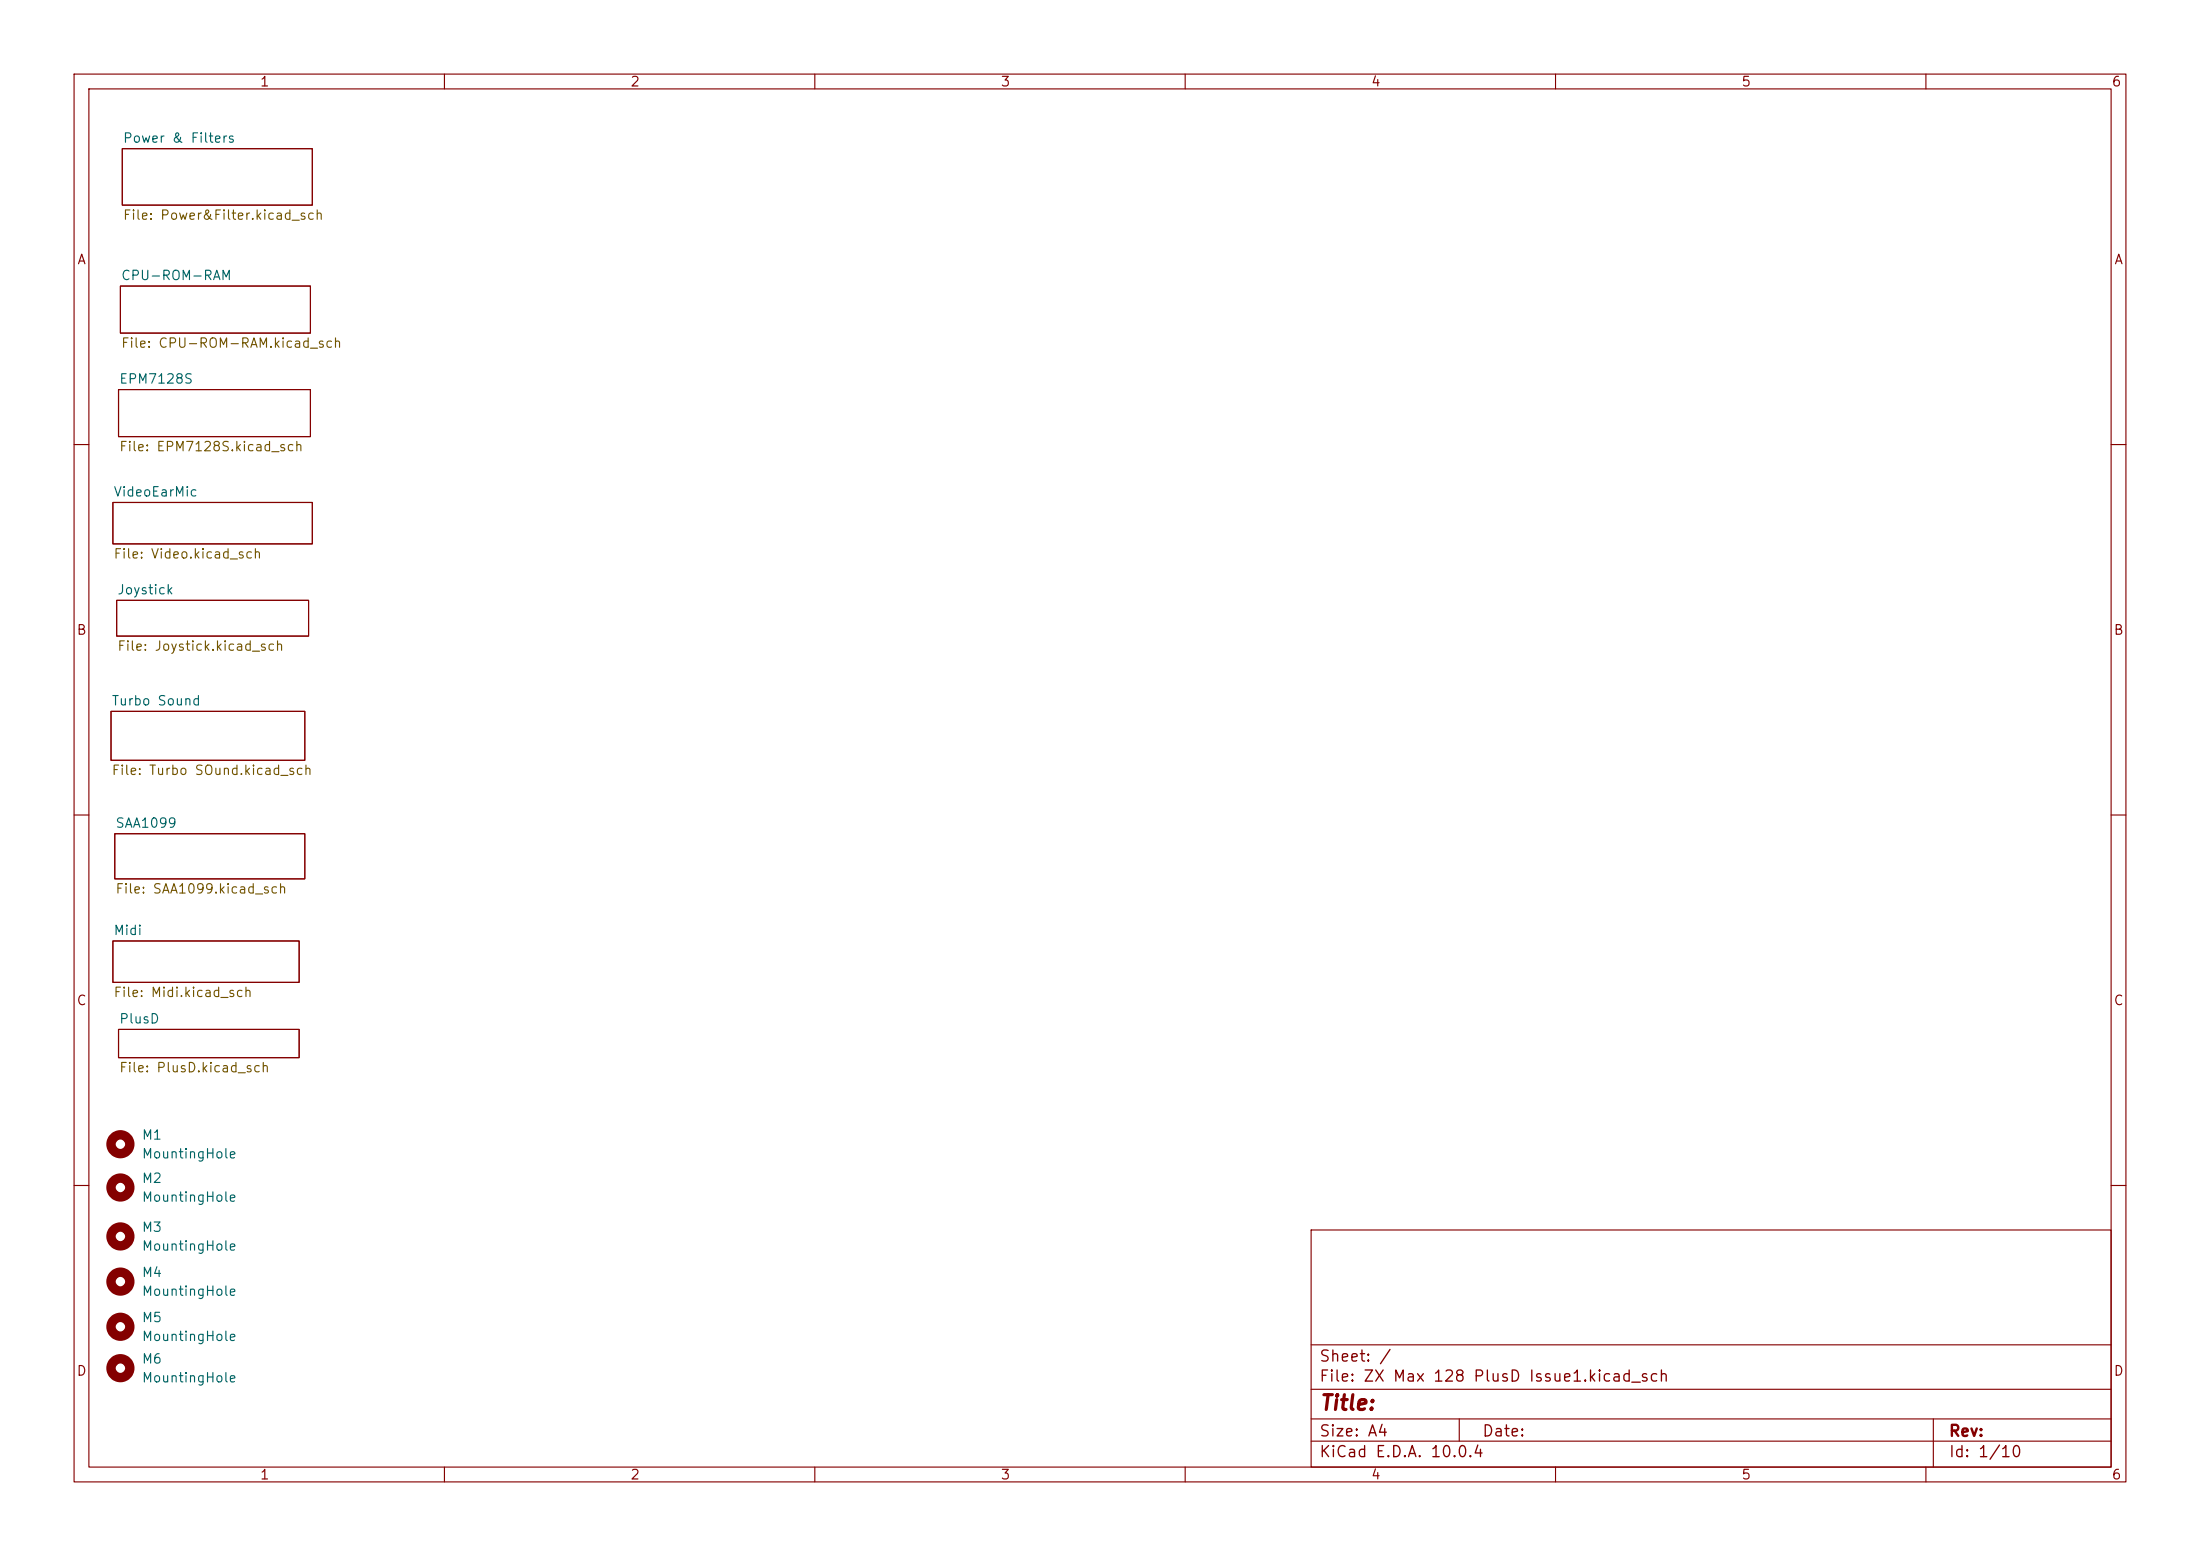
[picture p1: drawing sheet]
<svg xmlns="http://www.w3.org/2000/svg" width="297mm" height="210mm" viewBox="0 0 297 210" stroke-linecap="round" stroke-linejoin="round" font-family="sans-serif">
<g fill="none" stroke="#840000" stroke-width=".15">
<path d="M10 10h277v190h-277zM12 12h273v186h-273zM60 10v2M110 10v2M160 10v2M210 10v2M260 10v2M16.3 38.6h25.6v6.4h-25.6zM16.5 20.1h25.7v7.6h-25.7zM16 52.6h25.9v6.3h-25.9zM10 60h2M15.2 67.8h27v5.6h-27z"/>
<path d="M285 60h2M15 96h26.1v6.6h-26.1zM15.7 81h26v4.9h-26zM10 110h2M15.5 112.5h25.6v6.1h-25.6zM285 110h2M15.2 127h25.2v5.6h-25.2zM16 138.9h24.4v3.8h-24.4zM10 160h2M177 166h108v32h-108zM285 160h2M60 198v2"/>
<path d="M110 198v2M160 198v2M177 194.5h108M177 191.5h108M177 187.5h108M177 181.5h108M197 191.5v3M210 198v2M260 198v2M261 191.5v6.5"/>
</g>
<g fill="none" stroke="#840000" stroke-width="1.3">
<circle cx="16.3" cy="154.4" r="1.27"/>
<circle cx="16.3" cy="173" r="1.27"/>
<circle cx="16.3" cy="166.9" r="1.27"/>
<circle cx="16.3" cy="179.1" r="1.27"/>
<circle cx="16.3" cy="160.3" r="1.27"/>
<circle cx="16.3" cy="184.7" r="1.27"/>
</g>
<text font-size="2" fill="#840000" x="178" y="190.8">Title:</text>
<g font-size="1.5" fill="#840000">
<text x="178" y="184.2">Sheet: /</text>
<text x="178" y="186.9">File: ZX Max 128 PlusD Issue1.kicad_sch</text>
<text x="178" y="197.1">KiCad E.D.A. 10.0.4</text>
<text x="178" y="194.3">Size: A4</text>
<text x="200" y="194.3">Date:</text>
<text x="263" y="194.3">Rev:</text>
<text x="263" y="197.1">Id: 1/10</text>
</g>
<g font-size="1.3" fill="#840000">
<text x="35" y="12">1</text>
<text x="85" y="12">2</text>
<text x="135" y="12">3</text>
<text x="185" y="12">4</text>
<text x="235" y="12">5</text>
<text x="285" y="12">6</text>
<text x="10.3" y="36">A</text>
<text x="285.3" y="36">A</text>
<text x="10.3" y="86">B</text>
<text x="285.3" y="86">B</text>
<text x="10.3" y="136">C</text>
<text x="285.3" y="136">C</text>
<text x="10.3" y="186">D</text>
<text x="285.3" y="186">D</text>
<text x="35" y="200">1</text>
<text x="85" y="200">2</text>
<text x="135" y="200">3</text>
<text x="185" y="200">4</text>
<text x="235" y="200">5</text>
<text x="285" y="200">6</text>
</g>
<g font-size="1.3" fill="#006464">
<text x="16.5" y="19.6">Power &amp; Filters</text>
<text x="16.3" y="38.1">CPU-ROM-RAM</text>
<text x="16" y="52.1">EPM7128S</text>
<text x="15.2" y="67.3">VideoEarMic</text>
<text x="15.7" y="80.5">Joystick</text>
<text x="15" y="95.5">Turbo Sound</text>
<text x="15.5" y="112">SAA1099</text>
<text x="15.2" y="126.5">Midi</text>
<text x="16" y="138.5">PlusD</text>
<text x="19.1" y="154.1">M1</text>
<text x="19.1" y="160">M2</text>
<text x="19.1" y="156.7">MountingHole</text>
<text x="19.1" y="166.6">M3</text>
<text x="19.1" y="162.5">MountingHole</text>
<text x="19.1" y="172.7">M4</text>
<text x="19.1" y="169.1">MountingHole</text>
<text x="19.1" y="178.8">M5</text>
<text x="19.1" y="175.2">MountingHole</text>
<text x="19.1" y="184.4">M6</text>
<text x="19.1" y="181.3">MountingHole</text>
<text x="19.1" y="186.9">MountingHole</text>
</g>
<g font-size="1.3" fill="#725600">
<text x="16.5" y="30">File: Power&amp;Filter.kicad_sch</text>
<text x="16.3" y="47.3">File: CPU-ROM-RAM.kicad_sch</text>
<text x="16" y="61.2">File: EPM7128S.kicad_sch</text>
<text x="15.2" y="75.7">File: Video.kicad_sch</text>
<text x="15.7" y="88.2">File: Joystick.kicad_sch</text>
<text x="15" y="104.9">File: Turbo SOund.kicad_sch</text>
<text x="15.5" y="120.9">File: SAA1099.kicad_sch</text>
<text x="15.2" y="134.9">File: Midi.kicad_sch</text>
<text x="16" y="145">File: PlusD.kicad_sch</text>
</g>
</svg>
